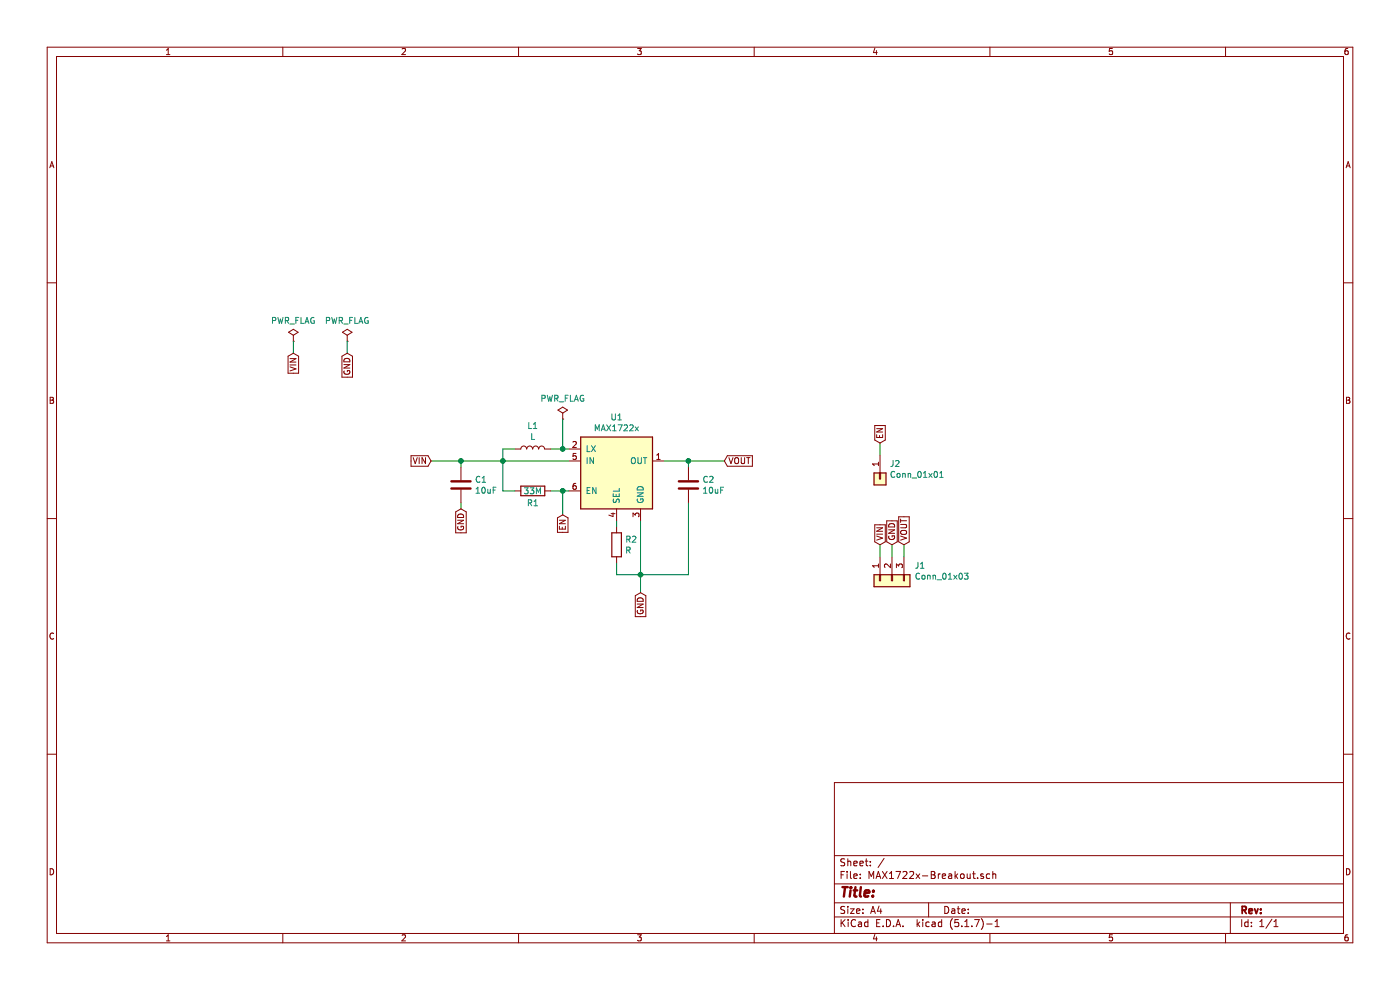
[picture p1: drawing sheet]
EESchema Schematic File Version 4
EELAYER 30 0
EELAYER END
$Descr A4 11693 8268
encoding utf-8
Sheet 1 1
Title ""
Date ""
Rev ""
Comp ""
Comment1 ""
Comment2 ""
Comment3 ""
Comment4 ""
$EndDescr
$Comp
L Device:L L1
U 1 1
P 4450 3750
F 0 "L1" V 4640 3750 50  0000 C CNN
F 1 "L" V 4549 3750 50  0000 C CNN
F 2 "Inductor_SMD:L_0805_2012Metric" H 4450 3750 50  0001 C CNN
F 3 "~" H 4450 3750 50  0001 C CNN
	1    4450 3750
	0    -1   -1   0   
$EndComp
$Comp
L Device:C C2
U 1 1
P 5750 4050
F 0 "C2" H 5865 4096 50  0000 L CNN
F 1 "10uF" H 5865 4005 50  0000 L CNN
F 2 "Capacitor_SMD:C_0603_1608Metric" H 5788 3900 50  0001 C CNN
F 3 "~" H 5750 4050 50  0001 C CNN
	1    5750 4050
	1    0    0    -1  
$EndComp
$Comp
L Device:R R1
U 1 1
P 4450 4100
F 0 "R1" V 4550 4100 50  0000 C CNN
F 1 "33M" V 4450 4100 50  0000 C CNN
F 2 "Resistor_SMD:R_0603_1608Metric" V 4380 4100 50  0001 C CNN
F 3 "~" H 4450 4100 50  0001 C CNN
	1    4450 4100
	0    1    1    0   
$EndComp
$Comp
L Device:R R2
U 1 1
P 5150 4550
F 0 "R2" H 5220 4596 50  0000 L CNN
F 1 "R" H 5220 4505 50  0000 L CNN
F 2 "Resistor_SMD:R_0603_1608Metric" V 5080 4550 50  0001 C CNN
F 3 "~" H 5150 4550 50  0001 C CNN
	1    5150 4550
	1    0    0    -1  
$EndComp
$Comp
L Maxim_MAX1722x:MAX1722x U1
U 1 1
P 5150 3950
F 0 "U1" H 5150 4417 50  0000 C CNN
F 1 "MAX1722x" H 5150 4326 50  0000 C CNN
F 2 "footprints:uDFN-6" H 5150 3950 50  0001 C CNN
F 3 "" H 5150 3950 50  0001 C CNN
	1    5150 3950
	1    0    0    -1  
$EndComp
Wire Wire Line
	4750 3750 4700 3750
Wire Wire Line
	4750 3850 4200 3850
Wire Wire Line
	4750 4100 4700 4100
Wire Wire Line
	5150 4350 5150 4400
Wire Wire Line
	4300 4100 4200 4100
Wire Wire Line
	4200 4100 4200 3850
Text GLabel 3850 4250 3    50   Input ~ 0
GND
Text GLabel 5350 4950 3    50   Input ~ 0
GND
Wire Wire Line
	3850 4200 3850 4250
Wire Wire Line
	5150 4800 5350 4800
Wire Wire Line
	5350 4800 5350 4350
Wire Wire Line
	5750 4800 5350 4800
Wire Wire Line
	5750 4200 5750 4800
Connection ~ 5350 4800
Wire Wire Line
	5150 4700 5150 4800
Wire Wire Line
	5350 4800 5350 4950
Wire Wire Line
	5550 3850 5750 3850
Wire Wire Line
	5750 3850 5750 3900
Wire Wire Line
	5750 3850 6050 3850
Connection ~ 5750 3850
$Comp
L Device:C C1
U 1 1
P 3850 4050
F 0 "C1" H 3965 4096 50  0000 L CNN
F 1 "10uF" H 3965 4005 50  0000 L CNN
F 2 "Capacitor_SMD:C_0603_1608Metric" H 3888 3900 50  0001 C CNN
F 3 "~" H 3850 4050 50  0001 C CNN
	1    3850 4050
	1    0    0    -1  
$EndComp
Wire Wire Line
	4200 3850 3850 3850
Connection ~ 4200 3850
Connection ~ 3850 3850
Wire Wire Line
	3850 3850 3850 3900
Wire Wire Line
	3850 3850 3600 3850
Wire Wire Line
	4200 3850 4200 3750
Wire Wire Line
	4300 3750 4200 3750
Text GLabel 3600 3850 0    50   Input ~ 0
VIN
Text GLabel 6050 3850 2    50   Input ~ 0
VOUT
Wire Wire Line
	4700 4100 4700 4300
Connection ~ 4700 4100
Wire Wire Line
	4700 4100 4600 4100
Text GLabel 4700 4300 3    50   Input ~ 0
EN
$Comp
L Connector_Generic:Conn_01x03 J1
U 1 1
P 7450 4850
F 0 "J1" V 7322 4662 50  0000 R CNN
F 1 "Conn_01x03" V 7413 4662 50  0000 R CNN
F 2 "footprints:Connector_2.54mm_03" H 7450 4850 50  0001 C CNN
F 3 "~" H 7450 4850 50  0001 C CNN
	1    7450 4850
	0    -1   1    0   
$EndComp
Text GLabel 7350 4550 1    50   Input ~ 0
VIN
Text GLabel 7450 4550 1    50   Input ~ 0
GND
Text GLabel 7550 4550 1    50   Input ~ 0
VOUT
$Comp
L Connector_Generic:Conn_01x01 J2
U 1 1
P 7350 4000
F 0 "J2" V 7222 4080 50  0000 L CNN
F 1 "Conn_01x01" V 7313 4080 50  0000 L CNN
F 2 "footprints:Connector_2.54mm_01" H 7350 4000 50  0001 C CNN
F 3 "~" H 7350 4000 50  0001 C CNN
	1    7350 4000
	0    1    1    0   
$EndComp
Text GLabel 7350 3700 1    50   Input ~ 0
EN
Wire Wire Line
	7350 3700 7350 3800
Wire Wire Line
	7350 4550 7350 4650
Wire Wire Line
	7450 4550 7450 4650
Wire Wire Line
	7550 4550 7550 4650
$Comp
L power:PWR_FLAG #FLG0101
U 1 1
P 2450 2850
F 0 "#FLG0101" H 2450 2925 50  0001 C CNN
F 1 "PWR_FLAG" H 2450 3023 50  0000 C CNN
F 2 "" H 2450 2850 50  0001 C CNN
F 3 "~" H 2450 2850 50  0001 C CNN
	1    2450 2850
	1    0    0    -1  
$EndComp
Text GLabel 2450 2950 3    50   Input ~ 0
VIN
Text GLabel 2900 2950 3    50   Input ~ 0
GND
$Comp
L power:PWR_FLAG #FLG0102
U 1 1
P 2900 2850
F 0 "#FLG0102" H 2900 2925 50  0001 C CNN
F 1 "PWR_FLAG" H 2900 3023 50  0000 C CNN
F 2 "" H 2900 2850 50  0001 C CNN
F 3 "~" H 2900 2850 50  0001 C CNN
	1    2900 2850
	1    0    0    -1  
$EndComp
Wire Wire Line
	2450 2850 2450 2950
Wire Wire Line
	2900 2850 2900 2950
$Comp
L power:PWR_FLAG #FLG0103
U 1 1
P 4700 3500
F 0 "#FLG0103" H 4700 3575 50  0001 C CNN
F 1 "PWR_FLAG" H 4700 3673 50  0000 C CNN
F 2 "" H 4700 3500 50  0001 C CNN
F 3 "~" H 4700 3500 50  0001 C CNN
	1    4700 3500
	1    0    0    -1  
$EndComp
Wire Wire Line
	4700 3500 4700 3750
Connection ~ 4700 3750
Wire Wire Line
	4700 3750 4600 3750
$EndSCHEMATC
